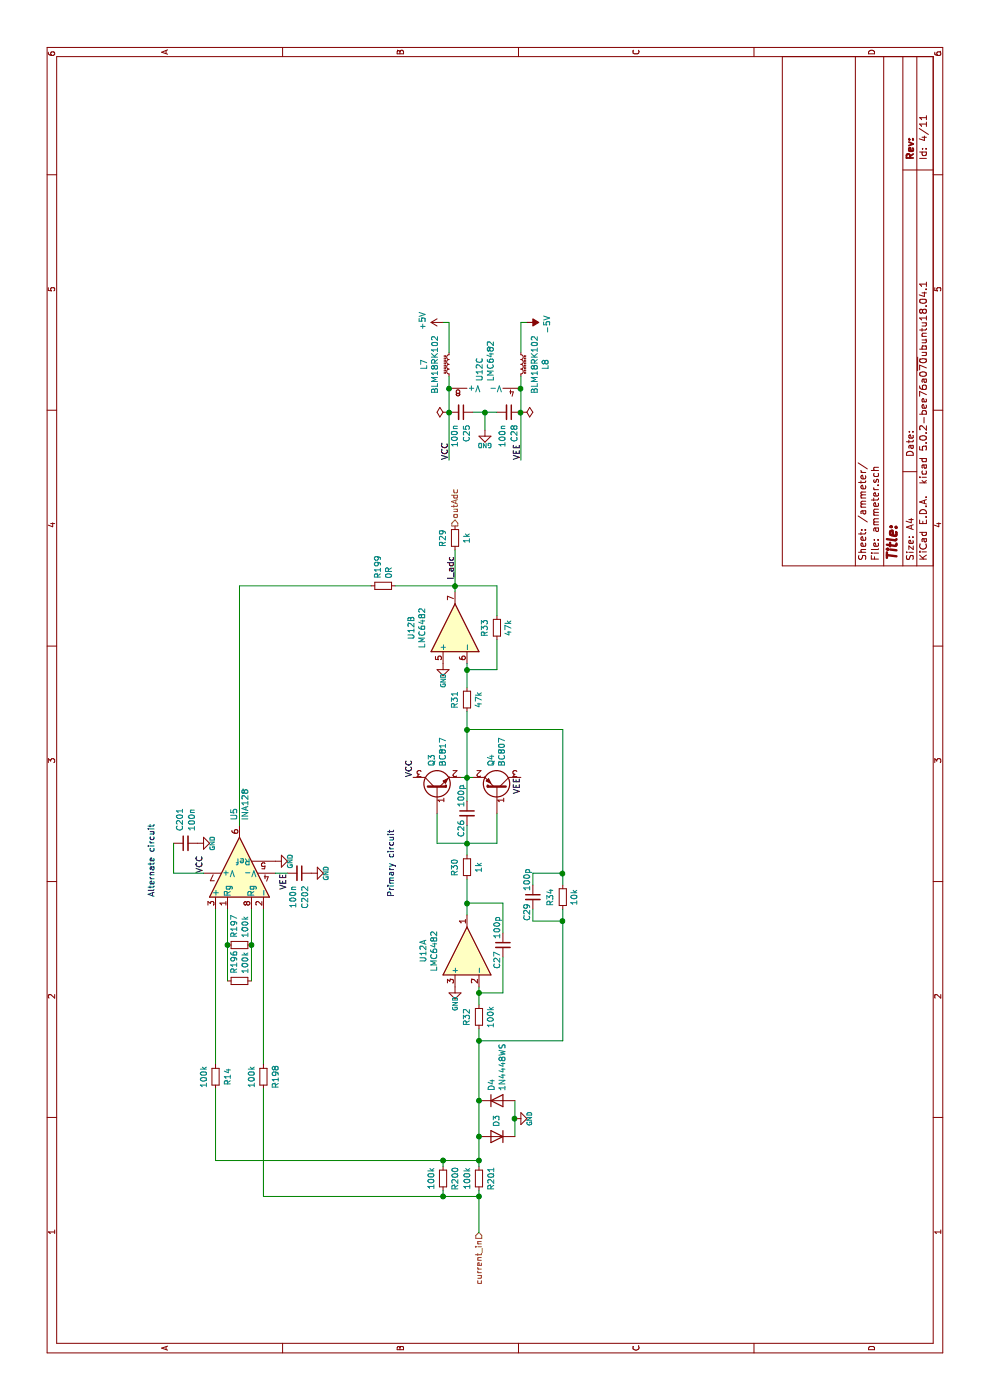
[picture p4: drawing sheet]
EESchema Schematic File Version 4
LIBS:uScope-cache
EELAYER 26 0
EELAYER END
$Descr A4 11693 8268
encoding utf-8
Sheet 4 11
Title ""
Date ""
Rev ""
Comp ""
Comment1 ""
Comment2 ""
Comment3 ""
Comment4 ""
$EndDescr
$Comp
L Amplifier_Operational:LMC6482 U?
U 1 1
P 3750 3900
AR Path="/5F40DCB9/5F618E8A" Ref="U?"  Part="1" 
AR Path="/5F618AB9/5F618E8A" Ref="U12"  Part="1" 
F 0 "U12" H 3750 4267 50  0000 C CNN
F 1 "LMC6482" H 3750 4176 50  0000 C CNN
F 2 "miscellaneous_my:SO8-MSOP8_3x3mm_P0.65mm" H 3750 3900 50  0001 C CNN
F 3 "http://www.ti.com/lit/ds/symlink/lmc6482.pdf" H 3750 3900 50  0001 C CNN
	1    3750 3900
	1    0    0    -1  
$EndComp
$Comp
L Amplifier_Operational:LMC6482 U?
U 2 1
P 6450 3800
AR Path="/5F40DCB9/5F618E91" Ref="U?"  Part="2" 
AR Path="/5F618AB9/5F618E91" Ref="U12"  Part="2" 
F 0 "U12" H 6450 4167 50  0000 C CNN
F 1 "LMC6482" H 6450 4076 50  0000 C CNN
F 2 "miscellaneous_my:SO8-MSOP8_3x3mm_P0.65mm" H 6450 3800 50  0001 C CNN
F 3 "http://www.ti.com/lit/ds/symlink/lmc6482.pdf" H 6450 3800 50  0001 C CNN
	2    6450 3800
	1    0    0    -1  
$EndComp
$Comp
L Amplifier_Operational:LMC6482 U?
U 3 1
P 8550 4050
AR Path="/5F40DCB9/5F618E98" Ref="U?"  Part="3" 
AR Path="/5F618AB9/5F618E98" Ref="U12"  Part="3" 
F 0 "U12" H 8508 4096 50  0000 L CNN
F 1 "LMC6482" H 8508 4005 50  0000 L CNN
F 2 "miscellaneous_my:SO8-MSOP8_3x3mm_P0.65mm" H 8550 4050 50  0001 C CNN
F 3 "http://www.ti.com/lit/ds/symlink/lmc6482.pdf" H 8550 4050 50  0001 C CNN
	3    8550 4050
	1    0    0    -1  
$EndComp
$Comp
L power:GND #PWR?
U 1 1
P 3450 3800
AR Path="/5F40DCB9/5F618EA5" Ref="#PWR?"  Part="1" 
AR Path="/5F618AB9/5F618EA5" Ref="#PWR036"  Part="1" 
AR Path="/5F618EA5" Ref="#PWR?"  Part="1" 
F 0 "#PWR036" H 3450 3640 50  0001 C CNN
F 1 "GND" V 3450 3723 39  0000 R CNN
F 2 "" H 3450 3800 50  0001 C CNN
F 3 "" H 3450 3800 50  0001 C CNN
	1    3450 3800
	0    1    1    0   
$EndComp
$Comp
L power:+5V #PWR?
U 1 1
P 9000 3700
AR Path="/5F40DCB9/5F618EAB" Ref="#PWR?"  Part="1" 
AR Path="/5F618AB9/5F618EAB" Ref="#PWR035"  Part="1" 
F 0 "#PWR035" H 9000 3550 50  0001 C CNN
F 1 "+5V" H 9015 3873 50  0000 C CNN
F 2 "" H 9000 3700 50  0001 C CNN
F 3 "" H 9000 3700 50  0001 C CNN
	1    9000 3700
	1    0    0    -1  
$EndComp
$Comp
L power:-5V #PWR?
U 1 1
P 9000 4400
AR Path="/5F40DCB9/5F618EB1" Ref="#PWR?"  Part="1" 
AR Path="/5F618AB9/5F618EB1" Ref="#PWR040"  Part="1" 
F 0 "#PWR040" H 9000 4500 50  0001 C CNN
F 1 "-5V" H 9015 4573 50  0000 C CNN
F 2 "" H 9000 4400 50  0001 C CNN
F 3 "" H 9000 4400 50  0001 C CNN
	1    9000 4400
	-1   0    0    1   
$EndComp
$Comp
L Device:R_Small R?
U 1 1
P 4200 4700
AR Path="/5F40DCB9/5F618EB7" Ref="R?"  Part="1" 
AR Path="/5F618AB9/5F618EB7" Ref="R34"  Part="1" 
F 0 "R34" V 4300 4700 50  0000 C CNN
F 1 "10k" V 4100 4700 50  0000 C CNN
F 2 "Resistor_SMD:R_0603_1608Metric_Pad1.05x0.95mm_HandSolder" V 4130 4700 50  0001 C CNN
F 3 "~" H 4200 4700 50  0001 C CNN
	1    4200 4700
	0    -1   -1   0   
$EndComp
$Comp
L Device:R_Small R?
U 1 1
P 4450 3900
AR Path="/5F40DCB9/5F618ECC" Ref="R?"  Part="1" 
AR Path="/5F618AB9/5F618ECC" Ref="R30"  Part="1" 
F 0 "R30" V 4550 3900 50  0000 C CNN
F 1 "1k" V 4350 3900 50  0000 C CNN
F 2 "Resistor_SMD:R_0603_1608Metric_Pad1.05x0.95mm_HandSolder" V 4380 3900 50  0001 C CNN
F 3 "~" H 4450 3900 50  0001 C CNN
	1    4450 3900
	0    -1   -1   0   
$EndComp
Wire Wire Line
	4650 3650 4650 3900
Connection ~ 4650 3900
Wire Wire Line
	4650 3900 4650 4150
Wire Wire Line
	4300 4700 4400 4700
Wire Wire Line
	5600 4700 5600 3900
Wire Wire Line
	4100 4700 4000 4700
Wire Wire Line
	3000 4700 3000 4000
$Comp
L Device:C_Small C?
U 1 1
P 4200 4450
AR Path="/5F40DCB9/5F618EFF" Ref="C?"  Part="1" 
AR Path="/5F618AB9/5F618EFF" Ref="C29"  Part="1" 
F 0 "C29" V 4150 4400 50  0000 R CNN
F 1 "100p" V 4150 4500 50  0000 L CNN
F 2 "Capacitor_SMD:C_0603_1608Metric_Pad1.05x0.95mm_HandSolder" H 4200 4450 50  0001 C CNN
F 3 "~" H 4200 4450 50  0001 C CNN
	1    4200 4450
	0    1    1    0   
$EndComp
Wire Wire Line
	4300 4450 4400 4450
Wire Wire Line
	4400 4450 4400 4700
Connection ~ 4400 4700
Wire Wire Line
	4100 4450 4000 4450
Wire Wire Line
	4000 4450 4000 4700
Connection ~ 4000 4700
Wire Wire Line
	4000 4700 3000 4700
$Comp
L Device:R_Small R?
U 1 1
P 5850 3900
AR Path="/5F40DCB9/5F618F0F" Ref="R?"  Part="1" 
AR Path="/5F618AB9/5F618F0F" Ref="R31"  Part="1" 
F 0 "R31" V 5950 3900 50  0000 C CNN
F 1 "47k" V 5750 3900 50  0000 C CNN
F 2 "Resistor_SMD:R_0603_1608Metric_Pad1.05x0.95mm_HandSolder" V 5780 3900 50  0001 C CNN
F 3 "~" H 5850 3900 50  0001 C CNN
	1    5850 3900
	0    -1   -1   0   
$EndComp
$Comp
L Device:R_Small R?
U 1 1
P 6450 4150
AR Path="/5F40DCB9/5F618F16" Ref="R?"  Part="1" 
AR Path="/5F618AB9/5F618F16" Ref="R33"  Part="1" 
F 0 "R33" V 6550 4150 50  0000 C CNN
F 1 "47k" V 6350 4150 50  0000 C CNN
F 2 "Resistor_SMD:R_0603_1608Metric_Pad1.05x0.95mm_HandSolder" V 6380 4150 50  0001 C CNN
F 3 "~" H 6450 4150 50  0001 C CNN
	1    6450 4150
	0    -1   -1   0   
$EndComp
$Comp
L power:GND #PWR?
U 1 1
P 6150 3700
AR Path="/5F40DCB9/5F618F1D" Ref="#PWR?"  Part="1" 
AR Path="/5F618AB9/5F618F1D" Ref="#PWR034"  Part="1" 
AR Path="/5F618F1D" Ref="#PWR?"  Part="1" 
F 0 "#PWR034" H 6150 3540 50  0001 C CNN
F 1 "GND" V 6150 3623 39  0000 R CNN
F 2 "" H 6150 3700 50  0001 C CNN
F 3 "" H 6150 3700 50  0001 C CNN
	1    6150 3700
	0    1    1    0   
$EndComp
Wire Wire Line
	5950 3900 6100 3900
Wire Wire Line
	6350 4150 6100 4150
Wire Wire Line
	6100 4150 6100 3900
Connection ~ 6100 3900
Wire Wire Line
	6100 3900 6150 3900
Wire Wire Line
	6750 3800 6800 3800
Wire Wire Line
	6550 4150 6800 4150
Wire Wire Line
	6800 4150 6800 3800
Connection ~ 6800 3800
Wire Wire Line
	6800 3800 7100 3800
Text Label 6850 3800 0    50   ~ 0
I_adc
Text HLabel 1400 4000 0    50   Input ~ 0
current_in
Text HLabel 7300 3800 2    50   Output ~ 0
outAdc
$Comp
L power:GND #PWR?
U 1 1
P 2350 4300
AR Path="/5F40DCB9/5F626D4A" Ref="#PWR?"  Part="1" 
AR Path="/5F618AB9/5F626D4A" Ref="#PWR038"  Part="1" 
AR Path="/5F626D4A" Ref="#PWR?"  Part="1" 
F 0 "#PWR038" H 2350 4140 50  0001 C CNN
F 1 "GND" H 2350 4200 39  0000 C TNN
F 2 "" H 2350 4300 50  0001 C CNN
F 3 "" H 2350 4300 50  0001 C CNN
	1    2350 4300
	1    0    0    -1  
$EndComp
Wire Wire Line
	2200 4300 2350 4300
Connection ~ 2350 4300
Wire Wire Line
	2350 4300 2500 4300
Wire Wire Line
	4650 3650 4900 3650
Wire Wire Line
	4900 4150 4650 4150
Wire Wire Line
	4800 3900 4650 3900
Wire Wire Line
	4400 4700 5600 4700
Wire Wire Line
	5750 3900 5600 3900
Connection ~ 5600 3900
$Comp
L Transistor_BJT:BC817 Q?
U 1 1
P 5100 3650
AR Path="/5F463F4C/5F74F189" Ref="Q?"  Part="1" 
AR Path="/5F618AB9/5F74F189" Ref="Q3"  Part="1" 
F 0 "Q3" H 5291 3696 50  0000 L CNN
F 1 "BC817" H 5291 3605 50  0000 L CNN
F 2 "Package_TO_SOT_SMD:SOT-23" H 5300 3575 50  0001 L CIN
F 3 "https://www.onsemi.com/pub/Collateral/BC818-D.pdf" H 5100 3650 50  0001 L CNN
	1    5100 3650
	1    0    0    -1  
$EndComp
$Comp
L Transistor_BJT:BC807 Q?
U 1 1
P 5100 4150
AR Path="/5F463F4C/5F74F190" Ref="Q?"  Part="1" 
AR Path="/5F618AB9/5F74F190" Ref="Q4"  Part="1" 
F 0 "Q4" H 5291 4104 50  0000 L CNN
F 1 "BC807" H 5291 4195 50  0000 L CNN
F 2 "Package_TO_SOT_SMD:SOT-23" H 5300 4075 50  0001 L CIN
F 3 "https://www.onsemi.com/pub/Collateral/BC808-D.pdf" H 5100 4150 50  0001 L CNN
	1    5100 4150
	1    0    0    1   
$EndComp
Wire Wire Line
	5000 3900 5200 3900
Wire Wire Line
	5200 3850 5200 3900
Connection ~ 5200 3900
Wire Wire Line
	5200 3900 5600 3900
Wire Wire Line
	5200 3950 5200 3900
$Comp
L Diode:1N4448WS D4
U 1 1
P 2500 4150
F 0 "D4" V 2454 4230 50  0000 L CNN
F 1 "1N4448WS" V 2545 4230 50  0000 L CNN
F 2 "miscellaneous_my:D_SOD-323-523-SMA_Universal_Handsoldering" H 2500 3975 50  0001 C CNN
F 3 "https://www.vishay.com/docs/81387/1n4448ws.pdf" H 2500 4150 50  0001 C CNN
	1    2500 4150
	0    1    1    0   
$EndComp
Wire Wire Line
	2000 4000 2200 4000
Wire Wire Line
	2500 4000 3000 4000
$Comp
L Diode:1N4448WS D3
U 1 1
P 2200 4150
F 0 "D3" V 2200 4070 50  0000 R CNN
F 1 "1N4448WS" V 2155 4070 50  0001 R CNN
F 2 "miscellaneous_my:D_SOD-323-523-SMA_Universal_Handsoldering" H 2200 3975 50  0001 C CNN
F 3 "https://www.vishay.com/docs/81387/1n4448ws.pdf" H 2200 4150 50  0001 C CNN
	1    2200 4150
	0    -1   -1   0   
$EndComp
Connection ~ 2200 4000
Wire Wire Line
	2200 4000 2500 4000
$Comp
L Device:R_Small R?
U 1 1
P 3200 4000
AR Path="/5F40DCB9/5FC0E912" Ref="R?"  Part="1" 
AR Path="/5F618AB9/5FC0E912" Ref="R32"  Part="1" 
F 0 "R32" V 3300 4000 50  0000 C CNN
F 1 "100k" V 3100 4000 50  0000 C CNN
F 2 "Resistor_SMD:R_0603_1608Metric_Pad1.05x0.95mm_HandSolder" V 3130 4000 50  0001 C CNN
F 3 "~" H 3200 4000 50  0001 C CNN
	1    3200 4000
	0    -1   -1   0   
$EndComp
Wire Wire Line
	3100 4000 3000 4000
Connection ~ 3000 4000
Wire Wire Line
	3300 4000 3400 4000
$Comp
L Device:C_Small C?
U 1 1
P 3800 4200
AR Path="/5F40DCB9/5FC12659" Ref="C?"  Part="1" 
AR Path="/5F618AB9/5FC12659" Ref="C27"  Part="1" 
F 0 "C27" V 3750 4150 50  0000 R CNN
F 1 "100p" V 3750 4250 50  0000 L CNN
F 2 "Capacitor_SMD:C_0603_1608Metric_Pad1.05x0.95mm_HandSolder" H 3800 4200 50  0001 C CNN
F 3 "~" H 3800 4200 50  0001 C CNN
	1    3800 4200
	0    1    1    0   
$EndComp
Wire Wire Line
	3700 4200 3400 4200
Wire Wire Line
	3400 4200 3400 4000
Connection ~ 3400 4000
Wire Wire Line
	3400 4000 3450 4000
Wire Wire Line
	3900 4200 4150 4200
Wire Wire Line
	4150 4200 4150 3900
Wire Wire Line
	4150 3900 4050 3900
Wire Wire Line
	4350 3900 4150 3900
Connection ~ 4150 3900
Wire Wire Line
	4550 3900 4650 3900
$Comp
L Device:C_Small C?
U 1 1
P 4900 3900
AR Path="/5F40DCB9/5FC2C2D5" Ref="C?"  Part="1" 
AR Path="/5F618AB9/5FC2C2D5" Ref="C26"  Part="1" 
F 0 "C26" V 4850 3850 50  0000 R CNN
F 1 "100p" V 4850 3950 50  0000 L CNN
F 2 "Capacitor_SMD:C_0603_1608Metric_Pad1.05x0.95mm_HandSolder" H 4900 3900 50  0001 C CNN
F 3 "~" H 4900 3900 50  0001 C CNN
	1    4900 3900
	0    1    1    0   
$EndComp
Connection ~ 2500 4000
$Comp
L Device:R_Small R?
U 1 1
P 7200 3800
AR Path="/5F40DCB9/5FC37B07" Ref="R?"  Part="1" 
AR Path="/5F618AB9/5FC37B07" Ref="R29"  Part="1" 
F 0 "R29" V 7300 3800 50  0000 C CNN
F 1 "1k" V 7100 3800 50  0000 C CNN
F 2 "Resistor_SMD:R_0603_1608Metric_Pad1.05x0.95mm_HandSolder" V 7130 3800 50  0001 C CNN
F 3 "~" H 7200 3800 50  0001 C CNN
	1    7200 3800
	0    -1   -1   0   
$EndComp
$Comp
L power:GND #PWR?
U 1 1
P 8100 4050
AR Path="/5F40DCB9/5FD6F6C2" Ref="#PWR?"  Part="1" 
AR Path="/5F618AB9/5FD6F6C2" Ref="#PWR037"  Part="1" 
AR Path="/5FD6F6C2" Ref="#PWR?"  Part="1" 
AR Path="/5F620813/5FD6F6C2" Ref="#PWR?"  Part="1" 
AR Path="/5F61C123/5FD6F6C2" Ref="#PWR?"  Part="1" 
F 0 "#PWR037" H 8100 3890 50  0001 C CNN
F 1 "GND" H 8100 3950 39  0000 C TNN
F 2 "" H 8100 4050 50  0001 C CNN
F 3 "" H 8100 4050 50  0001 C CNN
	1    8100 4050
	0    1    1    0   
$EndComp
$Comp
L Device:C_Small C?
U 1 1
P 8250 3850
AR Path="/5F620813/5FD6F6C9" Ref="C?"  Part="1" 
AR Path="/5F61C123/5FD6F6C9" Ref="C?"  Part="1" 
AR Path="/5F618AB9/5FD6F6C9" Ref="C25"  Part="1" 
F 0 "C25" H 8350 3900 50  0000 L CNN
F 1 "100n" H 8350 3800 50  0000 L CNN
F 2 "Capacitor_SMD:C_0603_1608Metric_Pad1.05x0.95mm_HandSolder" H 8250 3850 50  0001 C CNN
F 3 "~" H 8250 3850 50  0001 C CNN
	1    8250 3850
	-1   0    0    1   
$EndComp
$Comp
L Device:L_Core_Ferrite_Small L?
U 1 1
P 8650 3750
AR Path="/5F61C123/5FD6F6F0" Ref="L?"  Part="1" 
AR Path="/5F618AB9/5FD6F6F0" Ref="L7"  Part="1" 
F 0 "L7" V 8855 3750 50  0000 C CNN
F 1 "BLM18RK102" V 8764 3750 50  0000 C CNN
F 2 "Resistor_SMD:R_0805_2012Metric_Pad1.15x1.40mm_HandSolder" H 8650 3750 50  0001 C CNN
F 3 "~" H 8650 3750 50  0001 C CNN
	1    8650 3750
	0    -1   -1   0   
$EndComp
$Comp
L Device:C_Small C?
U 1 1
P 8250 4250
AR Path="/5F620813/5FD71CAD" Ref="C?"  Part="1" 
AR Path="/5F61C123/5FD71CAD" Ref="C?"  Part="1" 
AR Path="/5F618AB9/5FD71CAD" Ref="C28"  Part="1" 
F 0 "C28" H 8350 4300 50  0000 L CNN
F 1 "100n" H 8350 4200 50  0000 L CNN
F 2 "Capacitor_SMD:C_0603_1608Metric_Pad1.05x0.95mm_HandSolder" H 8250 4250 50  0001 C CNN
F 3 "~" H 8250 4250 50  0001 C CNN
	1    8250 4250
	-1   0    0    1   
$EndComp
Wire Wire Line
	8100 4050 8250 4050
Wire Wire Line
	8250 4050 8250 3950
Wire Wire Line
	8250 4150 8250 4050
Connection ~ 8250 4050
Wire Wire Line
	8250 3750 8450 3750
Wire Wire Line
	8450 4350 8250 4350
$Comp
L Device:L_Core_Ferrite_Small L?
U 1 1
P 8650 4350
AR Path="/5F61C123/5FD75537" Ref="L?"  Part="1" 
AR Path="/5F618AB9/5FD75537" Ref="L8"  Part="1" 
F 0 "L8" V 8855 4350 50  0000 C CNN
F 1 "BLM18RK102" V 8764 4350 50  0000 C CNN
F 2 "Resistor_SMD:R_0805_2012Metric_Pad1.15x1.40mm_HandSolder" H 8650 4350 50  0001 C CNN
F 3 "~" H 8650 4350 50  0001 C CNN
	1    8650 4350
	0    1    1    0   
$EndComp
Wire Wire Line
	8550 4350 8450 4350
Connection ~ 8450 4350
Wire Wire Line
	8550 3750 8450 3750
Connection ~ 8450 3750
Wire Wire Line
	8750 4350 9000 4350
Wire Wire Line
	9000 4350 9000 4400
Wire Wire Line
	8750 3750 9000 3750
Wire Wire Line
	9000 3750 9000 3700
$Comp
L power:PWR_FLAG #FLG?
U 1 1
P 8250 3750
AR Path="/5F479892/5FA531E9" Ref="#FLG?"  Part="1" 
AR Path="/5F618AB9/5FA531E9" Ref="#FLG07"  Part="1" 
F 0 "#FLG07" H 8250 3825 50  0001 C CNN
F 1 "PWR_FLAG" H 8250 3924 50  0001 C CNN
F 2 "" H 8250 3750 50  0001 C CNN
F 3 "~" H 8250 3750 50  0001 C CNN
	1    8250 3750
	1    0    0    -1  
$EndComp
Connection ~ 8250 3750
$Comp
L power:PWR_FLAG #FLG?
U 1 1
P 8250 4350
AR Path="/5F479892/5FA53FA8" Ref="#FLG?"  Part="1" 
AR Path="/5F618AB9/5FA53FA8" Ref="#FLG08"  Part="1" 
F 0 "#FLG08" H 8250 4425 50  0001 C CNN
F 1 "PWR_FLAG" H 8250 4524 50  0001 C CNN
F 2 "" H 8250 4350 50  0001 C CNN
F 3 "~" H 8250 4350 50  0001 C CNN
	1    8250 4350
	-1   0    0    1   
$EndComp
Connection ~ 8250 4350
$Comp
L Amplifier_Instrumentation:INA128 U5
U 1 1
P 4400 2000
F 0 "U5" H 4841 2046 50  0000 L CNN
F 1 "INA128" H 4841 1955 50  0000 L CNN
F 2 "Package_SO:SO-8_3.9x4.9mm_P1.27mm" H 4500 2000 50  0001 C CNN
F 3 "http://www.ti.com/lit/ds/symlink/ina128.pdf" H 4500 2000 50  0001 C CNN
	1    4400 2000
	1    0    0    -1  
$EndComp
Text Label 7850 3750 0    50   ~ 0
VCC
Text Label 7850 4350 0    50   ~ 0
VEE
Wire Wire Line
	8250 4350 7850 4350
Wire Wire Line
	8250 3750 7850 3750
Text Label 5200 3450 0    50   ~ 0
VCC
Text Label 5200 4350 2    50   ~ 0
VEE
Text Label 4400 2400 2    50   ~ 0
VEE
Text Label 4400 1700 0    50   ~ 0
VCC
$Comp
L Device:R_Small R?
U 1 1
P 3800 2000
AR Path="/5F620813/5FC5A1A9" Ref="R?"  Part="1" 
AR Path="/5F618AB9/5FC5A1A9" Ref="R197"  Part="1" 
F 0 "R197" H 3859 2046 50  0000 L CNN
F 1 "100k" H 3859 1955 50  0000 L CNN
F 2 "Resistor_SMD:R_0603_1608Metric_Pad1.05x0.95mm_HandSolder" H 3800 2000 50  0001 C CNN
F 3 "~" H 3800 2000 50  0001 C CNN
	1    3800 2000
	1    0    0    -1  
$EndComp
Wire Wire Line
	4100 1900 3800 1900
Wire Wire Line
	4100 2100 3800 2100
$Comp
L Device:R_Small R?
U 1 1
P 3500 2000
AR Path="/5F620813/5FC5CF6A" Ref="R?"  Part="1" 
AR Path="/5F618AB9/5FC5CF6A" Ref="R196"  Part="1" 
F 0 "R196" H 3559 2046 50  0000 L CNN
F 1 "100k" H 3559 1955 50  0000 L CNN
F 2 "Resistor_SMD:R_0603_1608Metric_Pad1.05x0.95mm_HandSolder" H 3500 2000 50  0001 C CNN
F 3 "~" H 3500 2000 50  0001 C CNN
	1    3500 2000
	1    0    0    -1  
$EndComp
Wire Wire Line
	3800 1900 3500 1900
Connection ~ 3800 1900
Wire Wire Line
	3800 2100 3500 2100
Connection ~ 3800 2100
$Comp
L Device:C_Small C?
U 1 1
P 4650 1550
AR Path="/5F620813/5FC61243" Ref="C?"  Part="1" 
AR Path="/5F61C123/5FC61243" Ref="C?"  Part="1" 
AR Path="/5F618AB9/5FC61243" Ref="C201"  Part="1" 
F 0 "C201" H 4750 1600 50  0000 L CNN
F 1 "100n" H 4750 1500 50  0000 L CNN
F 2 "Capacitor_SMD:C_0603_1608Metric_Pad1.05x0.95mm_HandSolder" H 4650 1550 50  0001 C CNN
F 3 "~" H 4650 1550 50  0001 C CNN
	1    4650 1550
	1    0    0    -1  
$EndComp
$Comp
L power:GND #PWR?
U 1 1
P 4650 1650
AR Path="/5F40DCB9/5FC6135B" Ref="#PWR?"  Part="1" 
AR Path="/5F618AB9/5FC6135B" Ref="#PWR015"  Part="1" 
AR Path="/5FC6135B" Ref="#PWR?"  Part="1" 
AR Path="/5F620813/5FC6135B" Ref="#PWR?"  Part="1" 
AR Path="/5F61C123/5FC6135B" Ref="#PWR?"  Part="1" 
F 0 "#PWR015" H 4650 1490 50  0001 C CNN
F 1 "GND" H 4650 1550 39  0000 C TNN
F 2 "" H 4650 1650 50  0001 C CNN
F 3 "" H 4650 1650 50  0001 C CNN
	1    4650 1650
	1    0    0    -1  
$EndComp
$Comp
L Device:C_Small C?
U 1 1
P 4400 2500
AR Path="/5F620813/5FC6152F" Ref="C?"  Part="1" 
AR Path="/5F61C123/5FC6152F" Ref="C?"  Part="1" 
AR Path="/5F618AB9/5FC6152F" Ref="C202"  Part="1" 
F 0 "C202" H 4500 2550 50  0000 L CNN
F 1 "100n" H 4500 2450 50  0000 L CNN
F 2 "Capacitor_SMD:C_0603_1608Metric_Pad1.05x0.95mm_HandSolder" H 4400 2500 50  0001 C CNN
F 3 "~" H 4400 2500 50  0001 C CNN
	1    4400 2500
	-1   0    0    1   
$EndComp
Wire Wire Line
	4400 1700 4400 1450
Wire Wire Line
	4400 1450 4650 1450
$Comp
L power:GND #PWR?
U 1 1
P 4400 2600
AR Path="/5F40DCB9/5FC63D9E" Ref="#PWR?"  Part="1" 
AR Path="/5F618AB9/5FC63D9E" Ref="#PWR017"  Part="1" 
AR Path="/5FC63D9E" Ref="#PWR?"  Part="1" 
AR Path="/5F620813/5FC63D9E" Ref="#PWR?"  Part="1" 
AR Path="/5F61C123/5FC63D9E" Ref="#PWR?"  Part="1" 
F 0 "#PWR017" H 4400 2440 50  0001 C CNN
F 1 "GND" H 4400 2500 39  0000 C TNN
F 2 "" H 4400 2600 50  0001 C CNN
F 3 "" H 4400 2600 50  0001 C CNN
	1    4400 2600
	1    0    0    -1  
$EndComp
Wire Wire Line
	4400 2400 4400 2300
$Comp
L power:GND #PWR?
U 1 1
P 4500 2300
AR Path="/5F40DCB9/5FC6714E" Ref="#PWR?"  Part="1" 
AR Path="/5F618AB9/5FC6714E" Ref="#PWR016"  Part="1" 
AR Path="/5FC6714E" Ref="#PWR?"  Part="1" 
AR Path="/5F620813/5FC6714E" Ref="#PWR?"  Part="1" 
AR Path="/5F61C123/5FC6714E" Ref="#PWR?"  Part="1" 
F 0 "#PWR016" H 4500 2140 50  0001 C CNN
F 1 "GND" H 4500 2200 39  0000 C TNN
F 2 "" H 4500 2300 50  0001 C CNN
F 3 "" H 4500 2300 50  0001 C CNN
	1    4500 2300
	1    0    0    -1  
$EndComp
$Comp
L Device:R_Small R?
U 1 1
P 1850 4000
AR Path="/5F40DCB9/5FC6946F" Ref="R?"  Part="1" 
AR Path="/5F479892/5FC6946F" Ref="R?"  Part="1" 
AR Path="/5FC6946F" Ref="R?"  Part="1" 
AR Path="/5F618AB9/5FC6946F" Ref="R201"  Part="1" 
F 0 "R201" V 1950 4000 50  0000 C CNN
F 1 "100k" V 1750 4000 50  0000 C CNN
F 2 "Resistor_THT:R_Axial_DIN0207_L6.3mm_D2.5mm_P10.16mm_Horizontal" V 1780 4000 50  0001 C CNN
F 3 "~" H 1850 4000 50  0001 C CNN
	1    1850 4000
	0    1    1    0   
$EndComp
$Comp
L Device:R_Small R?
U 1 1
P 1850 3700
AR Path="/5F40DCB9/5FC6A856" Ref="R?"  Part="1" 
AR Path="/5F618AB9/5FC6A856" Ref="R200"  Part="1" 
F 0 "R200" V 1950 3700 50  0000 C CNN
F 1 "100k" V 1750 3700 50  0000 C CNN
F 2 "Resistor_SMD:R_0603_1608Metric_Pad1.05x0.95mm_HandSolder" V 1780 3700 50  0001 C CNN
F 3 "~" H 1850 3700 50  0001 C CNN
	1    1850 3700
	0    1    1    0   
$EndComp
Wire Wire Line
	2000 4000 2000 3700
Wire Wire Line
	2000 3700 1950 3700
Wire Wire Line
	2000 4000 1950 4000
Connection ~ 2000 4000
Wire Wire Line
	1750 4000 1700 4000
Wire Wire Line
	1700 4000 1700 3700
Wire Wire Line
	1700 3700 1750 3700
Wire Wire Line
	1700 4000 1400 4000
Connection ~ 1700 4000
Text Notes 4200 3300 0    50   ~ 0
Primary circuit
Text Notes 4200 1300 0    50   ~ 0
Alternate circuit
Wire Wire Line
	4100 1800 2800 1800
Wire Wire Line
	2000 1800 2000 3700
Connection ~ 2000 3700
Wire Wire Line
	4100 2200 2800 2200
Wire Wire Line
	1700 2200 1700 3700
Connection ~ 1700 3700
$Comp
L Device:R_Small R?
U 1 1
P 2700 1800
AR Path="/5F40DCB9/5FC7CFD0" Ref="R?"  Part="1" 
AR Path="/5F618AB9/5FC7CFD0" Ref="R14"  Part="1" 
F 0 "R14" V 2800 1800 50  0000 C CNN
F 1 "100k" V 2600 1800 50  0000 C CNN
F 2 "Resistor_SMD:R_0603_1608Metric_Pad1.05x0.95mm_HandSolder" V 2630 1800 50  0001 C CNN
F 3 "~" H 2700 1800 50  0001 C CNN
	1    2700 1800
	0    1    1    0   
$EndComp
Wire Wire Line
	2600 1800 2000 1800
$Comp
L Device:R_Small R?
U 1 1
P 2700 2200
AR Path="/5F40DCB9/5FC7D0B6" Ref="R?"  Part="1" 
AR Path="/5F618AB9/5FC7D0B6" Ref="R198"  Part="1" 
F 0 "R198" V 2800 2200 50  0000 C CNN
F 1 "100k" V 2600 2200 50  0000 C CNN
F 2 "Resistor_SMD:R_0603_1608Metric_Pad1.05x0.95mm_HandSolder" V 2630 2200 50  0001 C CNN
F 3 "~" H 2700 2200 50  0001 C CNN
	1    2700 2200
	0    1    1    0   
$EndComp
Wire Wire Line
	2600 2200 1700 2200
Wire Wire Line
	4800 2000 6800 2000
Wire Wire Line
	6800 2000 6800 3100
$Comp
L Device:R_Small R?
U 1 1
P 6800 3200
AR Path="/5F620813/5FC7F3B2" Ref="R?"  Part="1" 
AR Path="/5F618AB9/5FC7F3B2" Ref="R199"  Part="1" 
F 0 "R199" H 6859 3246 50  0000 L CNN
F 1 "0R" H 6859 3155 50  0000 L CNN
F 2 "Resistor_SMD:R_0603_1608Metric_Pad1.05x0.95mm_HandSolder" H 6800 3200 50  0001 C CNN
F 3 "~" H 6800 3200 50  0001 C CNN
	1    6800 3200
	1    0    0    -1  
$EndComp
Wire Wire Line
	6800 3300 6800 3800
$EndSCHEMATC
